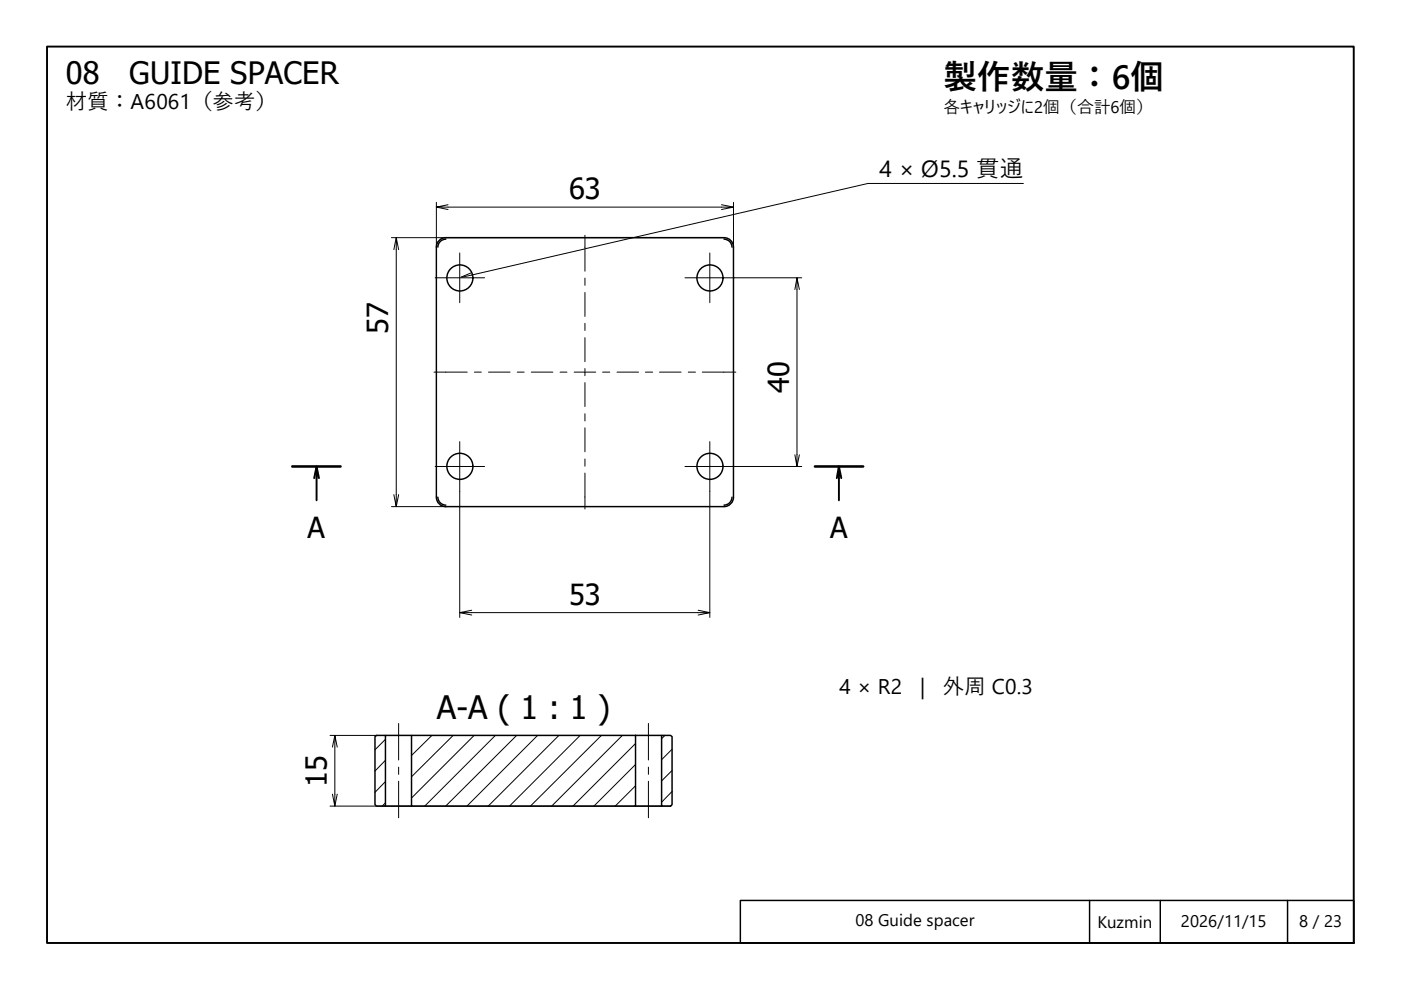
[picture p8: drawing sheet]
<svg xmlns="http://www.w3.org/2000/svg" width="297mm" height="210mm" viewBox="0 0 297 210" stroke-linecap="round" stroke-linejoin="round" font-family="sans-serif">
<!-- layer: Hatch (ISO) -->
<g fill="none" stroke="#000" stroke-width=".21">
<path d="M81.7 156.8l-2.2 2.2M91.6 155.9l-4.4 4.3M96.1 155.9l-8.9 8.8M100.5 155.9l-13.3 13.3M105 155.9l-15 15M109.5 155.9l-15 15M114 155.9l-15 15M118.5 155.9l-15 15M123 155.9l-15 15M127.5 155.9l-15 15M132 155.9l-15 15M134.7 157.6l-13.2 13.3"/>
<path d="M141 155.9l-.7 .7M142.5 158.8l-2.2 2.3M81.7 170.2l-.7 .7M81.7 165.7l-2.2 2.3M81.7 161.2l-2.2 2.3M134.7 166.6l-4.3 4.3M134.7 162.1l-8.8 8.8M142.5 167.8l-2.2 2.3M142.5 163.4l-2.2 2.2"/>
</g>
<!-- layer: Visible (ISO) -->
<g fill="none" stroke="#000" stroke-width=".31">
<path d="M92.5 52.4a2 2 0 0 1 2-2h59a2 2 0 0 1 2 2M92.5 52.4v53M94.5 50.7a1.68 1.68 0 0 0-1.7 1.7M153.5 50.7a1.68 1.68 0 0 1 1.7 1.7M155.5 52.4v53M92.5 105.4a2 2 0 0 0 2 2h59a2 2 0 0 0 2-2M92.8 105.4a1.68 1.68 0 0 0 1.7 1.7M155.2 105.4a1.68 1.68 0 0 1-1.7 1.7M79.5 156.2l.3-.3h1.9v15h-1.9l-.3-.3zM81.7 155.9h5.5M87.2 155.9h47.5v15h-47.5zM134.7 155.9h5.6"/>
<path d="M140.3 155.9h1.9l.3 .3v14.4l-.3 .3h-1.9zM81.7 170.9h5.5M134.7 170.9h5.6"/>
<circle cx="97.5" cy="58.9" r="2.76"/>
<circle cx="150.5" cy="58.9" r="2.76"/>
<circle cx="97.5" cy="98.9" r="2.76"/>
<circle cx="150.5" cy="98.9" r="2.76"/>
</g>
<!-- layer: Section Line (ISO) -->
<path d="M62 98.9h10.2M172.8 98.9h10.2" fill="none" stroke="#000" stroke-width=".55"/>
<path d="M67.1 98.9l-.5 2.5M177.9 98.9l-.5 2.5M67.6 101.4l-.5-2.5v7.2M178.4 101.4l-.5-2.5v7.2" fill="none" stroke="#000" stroke-width=".41"/>
<!-- layer: Border (ISO) -->
<path d="M10 9.9h277v190h-277z" fill="none" stroke="#000" stroke-width=".41"/>
<!-- layer: Title (ISO) -->
<path d="M157 190.9h130v9h-130zM231 190.9v9M246 190.9v9M273 190.9v9" fill="none" stroke="#000" stroke-width=".31"/>
<!-- layer: Dimension (ISO) -->
<g fill="none" stroke="#000" stroke-width=".21">
<path d="M83 50.4h40.9M84 50.4l-.5 2.5M84.5 52.9l-.5-2.5v57l-.5-2.5M92.5 43.9l2.5 .5M92.5 42.9v9.5M95 43.4l-2.5 .5h63l-2.5 .5M124.1 50.4h29.4M153 43.4l2.5 .5M155.5 42.9v15.9M155.5 59v19.8M155.8 58.9h14.2M169 58.9l-.5 2.5"/>
<path d="M155.5 79v19.8M169.5 61.4l-.5-2.5v40l-.5-2.5M155.5 99v6.4M155.8 98.9h14.2M169.5 96.4l-.5 2.5M83 107.4h11.5M84.5 104.9l-.5 2.5M97.5 104.2v26.7M150.5 104.2v26.7M97.5 129.9l2.5 .5M100 129.4l-2.5 .5h53l-2.5 .5M148 129.4l2.5 .5"/>
<path d="M70 155.9h14.4M71 155.9l-.5 2.5M71.5 158.4l-.5-2.5v15l-.5-2.5M84.6 155.9h52.8M137.6 155.9h4.6M70 170.9h14.4M71.5 168.4l-.5 2.5M84.6 170.9h52.8M137.6 170.9h4.6"/>
</g>
<!-- layer: Centerline (ISO) -->
<g fill="none" stroke="#000" stroke-width=".21">
<path d="M124 49.9v7.6M124 59v1.5M92 78.9h7.1M100.6 78.9h1.4M103.6 78.9h4.5M109.7 78.9h1.4M112.6 78.9h4.6M118.7 78.9h1.5M121.7 78.9h4.6M124 62v5.1M124 68.6v1.5M124 71.6v5.1"/>
<path d="M124 78.1v1.6M127.8 78.9h1.5M130.8 78.9h4.6M136.8 78.9h1.6M139.8 78.9h4.6M145.9 78.9h1.5M148.9 78.9h7.1M124 81.1v5.1M124 87.7v1.6M124 90.7v5.1M124 97.3v1.5M124 100.3v7.6"/>
<path d="M84.5 153.4v7.7M137.5 153.4v7.7M84.5 162.7v1.5M84.5 165.6v7.8M137.5 162.7v1.5M137.5 165.6v7.8"/>
</g>
<!-- layer: Center Mark (ISO) -->
<path d="M92.3 58.9h10.4M97.5 53.6v10.6M145.2 58.9h10.6M150.5 53.6v10.6M92.3 98.9h10.4M97.5 93.6v10.6M145.2 98.9h10.6M150.5 93.6v10.6" fill="none" stroke="#000" stroke-width=".21"/>
<!-- layer: Symbol (ISO) -->
<path d="M217 38.9h-33l-59.9 13.8M99.8 57.9l-2.1 .9M123.9 52.8l-26 6" fill="none" stroke="#000" stroke-width=".21"/>
<text font-size="7.1" x="200" y="18.9">製作数量：6個</text>
<text font-size="6.9" x="92.6" y="152.5">A-A ( 1 : 1 )</text>
<g font-size="6.5">
<text x="14" y="17.8">08</text>
<text x="27.4" y="17.8">GUIDE SPACER</text>
</g>
<g font-size="6.2">
<text x="120.6" y="42.2">63</text>
<text x="82.3" y="70.9" transform="rotate(-90 82.3 70.9)">57</text>
<text x="167.3" y="83.3" transform="rotate(-90 167.3 83.3)">40</text>
<text x="65.2" y="114.1">A</text>
<text x="176" y="114.1">A</text>
<text x="120.6" y="128.2">53</text>
<text x="69.3" y="166.8" transform="rotate(-90 69.3 166.8)">15</text>
</g>
<text font-size="5" x="186.5" y="37.6">4 × Ø5.5 貫通</text>
<g font-size="4.5">
<text x="14" y="23.1">材質：A6061（参考）</text>
<text x="178" y="147.2">4 × R2</text>
<text x="195.1" y="147.2">|</text>
<text x="199.9" y="147.2">外周 C0.3</text>
</g>
<g font-size="3.6">
<text x="200" y="24">各キャリッジに2個（合計6個）</text>
<text x="181.4" y="196.3">08 Guide spacer</text>
<text x="232.7" y="196.7">Kuzmin</text>
<text x="250.4" y="196.5">2026/11/15</text>
<text x="275.5" y="196.4">8 / 23</text>
</g>
</svg>
